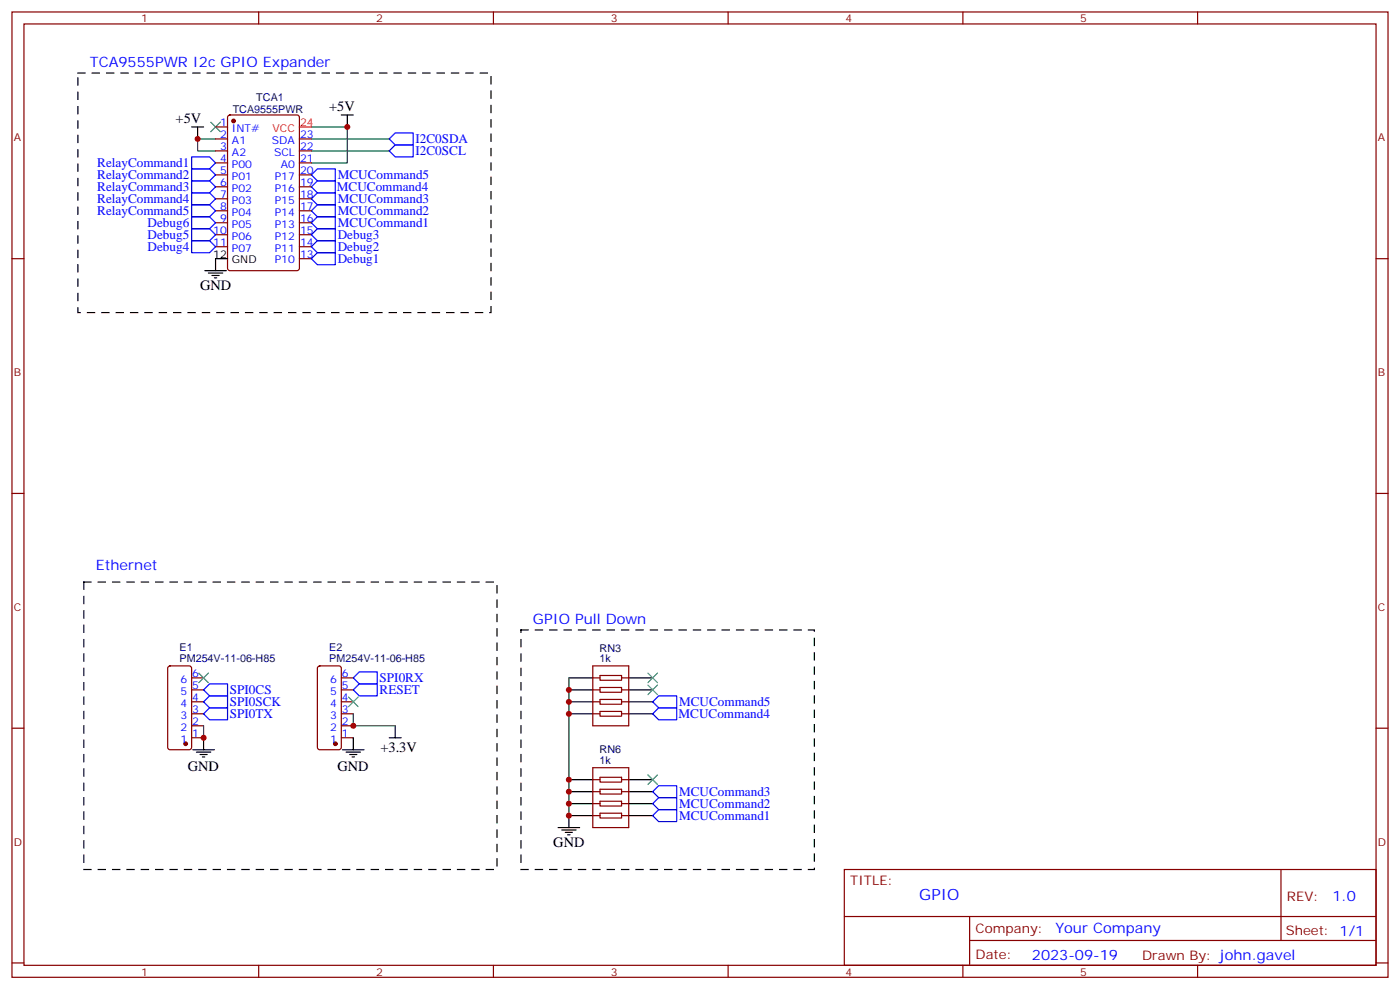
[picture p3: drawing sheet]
<svg xmlns="http://www.w3.org/2000/svg" width="412mm" height="292mm" viewBox="0 0 412 292" stroke-linecap="round" stroke-linejoin="round" font-family="sans-serif">
<g fill="none" stroke="#870000" stroke-width=".35">
<path d="M3.5 3.5h405.4v284.4h-405.4zM7.1 7.1h398.2v277.2h-398.2zM76.2 3.5v3.6M145.3 3.5v3.6M214.5 3.5v3.6M283.6 3.5v3.6M352.8 3.5v3.6M63.5 37.4h3.5M67.3 34.1l.4-.2h19.8l.6 .4 .1 44.7-.5 .7h-20l-.6-.4-.1-44.7zM63.5 40.9h3.5M63.5 44.4h3.5M63.5 48h3.5"/>
<path d="M63.5 51.5h3.5M63.5 55h3.5M63.5 58.6h3.5M88.2 40.9h3.5M88.2 44.4h3.5M88.2 48h3.5M88.2 51.5h3.5M88.2 55h3.5M88.2 58.6h3.5M3.5 76.2h3.6M63.5 62.1h3.5M63.5 65.6h3.5"/>
<path d="M63.5 69.1h3.5M63.5 72.7h3.5M88.2 76.2h3.5M88.2 62.1h3.5M88.2 65.6h3.5M88.2 69.1h3.5M88.2 72.7h3.5M405.3 76.2h3.6M3.5 145.3h3.6M405.3 145.3h3.6M49.6 196.4l.5-.3h5.6l.7 .5v23.5l-.4 .7h-5.9l-.7-.4v-23.6zM56.4 199.7h3.6"/>
<path d="M93.7 196.4l.5-.3h5.6l.7 .5v23.5l-.4 .7h-5.9l-.7-.4v-23.6zM100.5 199.7h3.6M174.6 196.1h10.6v17.7h-10.6zM174.6 199.7h2.1M176.7 199h6.4v1.4h-6.4zM183.1 199.7h2.1M3.5 214.5h3.6M56.4 217.3h3.6M56.4 213.8h3.6M56.4 210.3h3.6M56.4 206.7h3.6M56.4 203.2h3.6"/>
<path d="M100.5 217.3h3.6M100.5 213.8h3.6M100.5 210.3h3.6M100.5 206.7h3.6M100.5 203.2h3.6M174.6 210.3h2.1M174.6 206.7h2.1M174.6 203.2h2.1M176.7 202.5h6.4v1.4h-6.4zM176.7 206h6.4v1.4h-6.4zM176.7 209.5h6.4v1.5h-6.4zM183.1 210.3h2.1"/>
<path d="M183.1 206.7h2.1M183.1 203.2h2.1M405.3 214.5h3.6M174.6 226.1h10.6v17.7h-10.6zM174.6 229.7h2.1M174.6 236.7h2.1M174.6 233.2h2.1M176.7 229h6.4v1.4h-6.4zM176.7 232.5h6.4v1.4h-6.4zM176.7 236h6.4v1.4h-6.4zM176.7 239.5h6.4v1.4h-6.4zM183.1 229.7h2.1"/>
<path d="M183.1 236.7h2.1M183.1 233.2h2.1M174.6 240.2h2.1M183.1 240.2h2.1M248.7 256.1h156.6v28.2h-156.6zM377.3 256.1v20.9M248.7 270h156.5M285.6 277h119.6M285.6 270v14.1M3.5 283.6h3.6M76.2 284.3v3.6M145.3 284.3v3.6"/>
<path d="M214.5 284.3v3.6M283.6 284.3v3.6M352.8 284.3v3.6M405.3 283.6h3.6"/>
</g>
<path d="M22.9 21.5h121.7v70.6h-121.7zM24.7 171.4h121.7v84.7h-121.7zM153.5 185.6h86.4v70.5h-86.4z" fill="none" stroke="#000" stroke-width=".35" stroke-dasharray="2.1 2.1"/>
<g fill="#870000" stroke="#870000" stroke-width=".35">
<circle cx="54.7" cy="219.1" r=".53"/>
<circle cx="98.8" cy="219.1" r=".53"/>
<circle cx="68.8" cy="35.6" r=".53"/>
</g>
<g fill="none" stroke="#000" stroke-width=".35">
<path d="M56.4 37.4h3.6M58.2 37.4v3.5M100.5 33.9h3.6M102.3 33.9v3.5M60.3 79.7h6.4M67 76.2h-3.5v3.5M61.4 80.4h4.2M62.4 81.1h2.2M63.1 81.8h.8M167.6 199.7h7M185.2 199.7h7.1M60 217.3v3.5"/>
<path d="M104.1 217.3v3.5M114.7 217.3h3.5M116.4 213.8v3.5M167.6 203.2h7M167.6 206.7h7M167.6 210.3h7M185.2 203.2h7.1M185.2 206.7h7.1M185.2 210.3h7.1M56.8 220.8h6.3M57.9 221.5h4.2M58.9 222.2h2.1"/>
<path d="M59.6 223h.7M100.9 220.8h6.3M102 221.5h4.2M103 222.2h2.1M103.7 223h.7M167.6 229.7h7M167.6 233.2h7M167.6 236.7h7M185.2 229.7h7.1M185.2 233.2h7.1M185.2 236.7h7.1M164.4 243.8h6.3"/>
<path d="M165.5 244.5h4.2M166.5 245.2h2.1M167.2 245.9h.7M174.6 240.2h-7v3.6M185.2 240.2h7.1"/>
</g>
<path d="M91.7 37.4h10.6v10.6h-10.6M63.5 40.9h-5.3v3.5h5.3M91.7 44.4h23M91.7 40.9h23M167.6 199.7v40.5M60 213.8v3.5M104.1 210.3v3.5h12.3" fill="none" stroke="#008700" stroke-width=".35"/>
<path d="M62.1 36l2.8 2.8M64.9 36l-2.8 2.8M58.6 198.3l2.8 2.8M61.4 198.3l-2.8 2.8M190.9 198.3l2.8 2.8M193.7 198.3l-2.8 2.8M102.7 205.3l2.8 2.8M105.5 205.3l-2.8 2.8M190.9 201.8l2.8 2.8M193.7 201.8l-2.8 2.8M190.9 228.2l2.8 2.9M193.7 228.2l-2.8 2.9" fill="none" stroke="#3c3" stroke-width=".35"/>
<g fill="none" stroke="#00f" stroke-width=".35">
<path d="M56.4 46.2h5.3l1.8 1.8-1.8 1.7h-5.3zM56.4 53.3h5.3l1.8 1.7-1.8 1.8h-5.3zM56.4 56.8h5.3l1.8 1.8-1.8 1.7h-5.3zM56.4 49.7h5.3l1.8 1.8-1.8 1.8h-5.3zM91.7 51.5l1.8-1.8h5.3v3.6h-5.3zM91.7 55l1.8-1.7h5.3v3.5h-5.3zM91.7 58.6l1.8-1.8h5.3v3.5h-5.3zM114.7 40.9l1.7-1.7h5.3v3.5h-5.3zM114.7 44.4l1.7-1.7h5.3v3.5h-5.3zM56.4 60.3h5.3l1.8 1.8-1.8 1.8h-5.3zM56.4 63.9h5.3l1.8 1.7-1.8 1.8h-5.3zM56.4 67.4h5.3l1.8 1.7-1.8 1.8h-5.3z"/>
<path d="M56.4 70.9h5.3l1.8 1.8-1.8 1.7h-5.3zM91.7 62.1l1.8-1.8h5.3v3.6h-5.3zM91.7 65.6l1.8-1.7h5.3v3.5h-5.3zM91.7 76.2l1.8-1.8h5.3v3.6h-5.3zM91.7 72.7l1.8-1.8h5.3v3.5h-5.3zM93.5 67.4h5.3v3.5h-5.3l-1.8-1.8zM104.1 199.7l1.7-1.8h5.3v3.5h-5.3zM60 206.7l1.7-1.7h5.3v3.5h-5.3zM60 203.2l1.7-1.8h5.3v3.6h-5.3zM61.7 208.5h5.3v3.5h-5.3l-1.7-1.7zM104.1 203.2l1.7-1.8h5.3v3.6h-5.3zM192.3 210.3l1.7-1.8h5.3v3.5h-5.3z"/>
<path d="M192.3 206.7l1.7-1.7h5.3v3.5h-5.3zM192.3 236.7l1.7-1.8h5.3v3.6h-5.3zM192.3 233.2l1.7-1.8h5.3v3.5h-5.3zM192.3 240.2l1.7-1.7h5.3v3.5h-5.3z"/>
</g>
<path d="M88.2 37.4h3.5" fill="none" stroke="#f00" stroke-width=".35"/>
<g fill="#c00">
<circle cx="60" cy="217.3" r=".88"/>
<circle cx="104.1" cy="213.8" r=".88"/>
<circle cx="167.6" cy="240.2" r=".88"/>
<circle cx="167.6" cy="203.2" r=".88"/>
<circle cx="167.6" cy="206.7" r=".88"/>
<circle cx="167.6" cy="210.3" r=".88"/>
<circle cx="167.6" cy="229.7" r=".88"/>
<circle cx="167.6" cy="233.2" r=".88"/>
<circle cx="167.6" cy="236.7" r=".88"/>
<circle cx="102.3" cy="37.4" r=".88"/>
<circle cx="58.2" cy="40.9" r=".88"/>
</g>
<text font-size="4.6" fill="#00f" x="270.8" y="265.1">GPIO</text>
<g font-size="4.2" fill="#00f">
<text x="26.5" y="19.8">TCA9555PWR I2c GPIO Expander</text>
<text x="28.2" y="167.9">Ethernet</text>
<text x="157" y="183.8">GPIO Pull Down</text>
<text x="392.5" y="265.4">1.0</text>
<text x="310.9" y="274.9">Your Company</text>
<text x="304" y="282.7">2023-09-19</text>
</g>
<g font-size="4.2">
<text x="96.9" y="32.7">+5V</text>
<text x="51.7" y="36.2">+5V</text>
<text x="58.9" y="85.4">GND</text>
<text x="112.1" y="221.4">+3.3V</text>
<text x="55.3" y="227">GND</text>
<text x="99.4" y="227">GND</text>
<text x="163" y="249.4">GND</text>
</g>
<g font-size="3.9" fill="#00f">
<text x="122.4" y="42.2">I2C0SDA</text>
<text x="122.4" y="45.8">I2C0SCL</text>
<text x="28.7" y="49.1">RelayCommand1</text>
<text x="28.7" y="52.8">RelayCommand2</text>
<text x="99.5" y="52.8">MCUCommand5</text>
<text x="28.7" y="56.3">RelayCommand3</text>
<text x="28.7" y="59.8">RelayCommand4</text>
<text x="99.3" y="56.3">MCUCommand4</text>
<text x="99.5" y="59.9">MCUCommand3</text>
<text x="28.7" y="63.3">RelayCommand5</text>
<text x="99.5" y="63.4">MCUCommand2</text>
<text x="43.5" y="66.9">Debug6</text>
<text x="43.5" y="70.4">Debug5</text>
<text x="99.5" y="66.9">MCUCommand1</text>
<text x="99.5" y="70.4">Debug3</text>
<text x="43.5" y="73.9">Debug4</text>
<text x="99.5" y="77.5">Debug1</text>
<text x="99.5" y="73.9">Debug2</text>
<text x="111.8" y="201">SPI0RX</text>
<text x="67.7" y="208.1">SPI0SCK</text>
<text x="67.7" y="204.6">SPI0CS</text>
<text x="111.8" y="204.4">RESET</text>
<text x="200" y="208">MCUCommand5</text>
<text x="67.7" y="211.6">SPI0TX</text>
<text x="199.9" y="211.6">MCUCommand4</text>
<text x="200" y="238">MCUCommand2</text>
<text x="200" y="234.5">MCUCommand3</text>
<text x="200" y="241.6">MCUCommand1</text>
</g>
<g font-size="3.9" fill="#800">
<text x="250.5" y="260.7">TITLE:</text>
<text x="379.1" y="265.4">REV:</text>
<text x="287.4" y="274.9">Company:</text>
<text x="378.7" y="275.5">Sheet: 1/1</text>
<text x="287.4" y="282.6">Date:</text>
<text x="336.4" y="282.7">Drawn By: john.gavel</text>
</g>
<g font-size="3.2" fill="#800">
<text x="41.6" y="6.5">1</text>
<text x="110.8" y="6.5">2</text>
<text x="179.9" y="6.5">3</text>
<text x="249.1" y="6.5">4</text>
<text x="318.2" y="6.5">5</text>
<text x="4.1" y="41.6">A</text>
<text x="405.9" y="41.6">A</text>
<text x="4.1" y="110.8">B</text>
<text x="405.9" y="110.8">B</text>
<text x="4.1" y="179.9">C</text>
<text x="405.9" y="179.9">C</text>
<text x="4.1" y="249.1">D</text>
<text x="405.9" y="249.1">D</text>
<text x="41.6" y="287.3">1</text>
<text x="110.8" y="287.3">2</text>
<text x="179.9" y="287.3">3</text>
<text x="249.1" y="287.3">4</text>
<text x="318.2" y="287.3">5</text>
</g>
<g font-size="3.2" fill="#000080">
<text x="75.5" y="29.6">TCA1</text>
<text x="68.5" y="33.2">TCA9555PWR</text>
<text x="52.9" y="191.8">E1</text>
<text x="97" y="191.8">E2</text>
<text x="176.6" y="191.9">RN3</text>
<text x="52.9" y="195.1">PM254V-11-06-H85</text>
<text x="97" y="195.1">PM254V-11-06-H85</text>
<text x="176.6" y="195.1">1k</text>
<text x="176.6" y="221.9">RN6</text>
<text x="176.6" y="225.1">1k</text>
</g>
<g font-size="3.2" fill="#00f">
<text x="64.8" y="37">1</text>
<text x="64.8" y="40.6">2</text>
<text x="68.3" y="38.8">INT#</text>
<text x="88.4" y="40.6">23</text>
<text x="64.8" y="44.1">3</text>
<text x="64.8" y="47.6">4</text>
<text x="68.3" y="42.3">A1</text>
<text x="68.3" y="45.9">A2</text>
<text x="80.1" y="42.3">SDA</text>
<text x="80.7" y="45.9">SCL</text>
<text x="88.4" y="47.6">21</text>
<text x="88.4" y="44.1">22</text>
<text x="64.8" y="51.2">5</text>
<text x="68.3" y="49.4">P00</text>
<text x="68.3" y="52.9">P01</text>
<text x="80.9" y="52.9">P17</text>
<text x="82.7" y="49.4">A0</text>
<text x="88.4" y="51.2">20</text>
<text x="64.8" y="54.7">6</text>
<text x="64.8" y="58.2">7</text>
<text x="68.3" y="56.4">P02</text>
<text x="68.3" y="60">P03</text>
<text x="80.9" y="60">P15</text>
<text x="80.9" y="56.4">P16</text>
<text x="88.4" y="58.2">18</text>
<text x="88.4" y="54.7">19</text>
<text x="64.8" y="61.7">8</text>
<text x="64.8" y="65.3">9</text>
<text x="68.3" y="63.5">P04</text>
<text x="80.9" y="63.5">P14</text>
<text x="88.4" y="65.3">16</text>
<text x="88.4" y="61.7">17</text>
<text x="62.8" y="68.8">10</text>
<text x="68.3" y="67">P05</text>
<text x="68.3" y="70.6">P06</text>
<text x="80.9" y="70.6">P12</text>
<text x="80.9" y="67">P13</text>
<text x="88.4" y="68.8">15</text>
<text x="62.8" y="72.3">11</text>
<text x="68.3" y="74.1">P07</text>
<text x="80.9" y="77.6">P10</text>
<text x="80.9" y="74.1">P11</text>
<text x="88.4" y="75.8">13</text>
<text x="88.4" y="72.3">14</text>
<text x="53.1" y="201.1">6</text>
<text x="56.6" y="202.8">5</text>
<text x="56.6" y="199.3">6</text>
<text x="97.2" y="201.1">6</text>
<text x="100.7" y="202.8">5</text>
<text x="100.7" y="199.3">6</text>
<text x="53.1" y="208.1">4</text>
<text x="53.1" y="204.6">5</text>
<text x="56.6" y="209.9">3</text>
<text x="56.6" y="206.4">4</text>
<text x="97.2" y="208.1">4</text>
<text x="97.2" y="204.6">5</text>
<text x="100.7" y="209.9">3</text>
<text x="100.7" y="206.4">4</text>
<text x="53.1" y="215.2">2</text>
<text x="53.1" y="211.7">3</text>
<text x="56.6" y="213.4">2</text>
<text x="97.2" y="215.2">2</text>
<text x="97.2" y="211.7">3</text>
<text x="100.7" y="213.4">2</text>
<text x="53.1" y="218.7">1</text>
<text x="56.6" y="217">1</text>
<text x="97.2" y="218.7">1</text>
<text x="100.7" y="217">1</text>
</g>
<g font-size="3.2" fill="#f00">
<text x="80.3" y="38.8">VCC</text>
<text x="88.4" y="37">24</text>
</g>
<g font-size="3.2">
<text x="62.8" y="75.8">12</text>
<text x="68.3" y="77.6">GND</text>
</g>
</svg>
